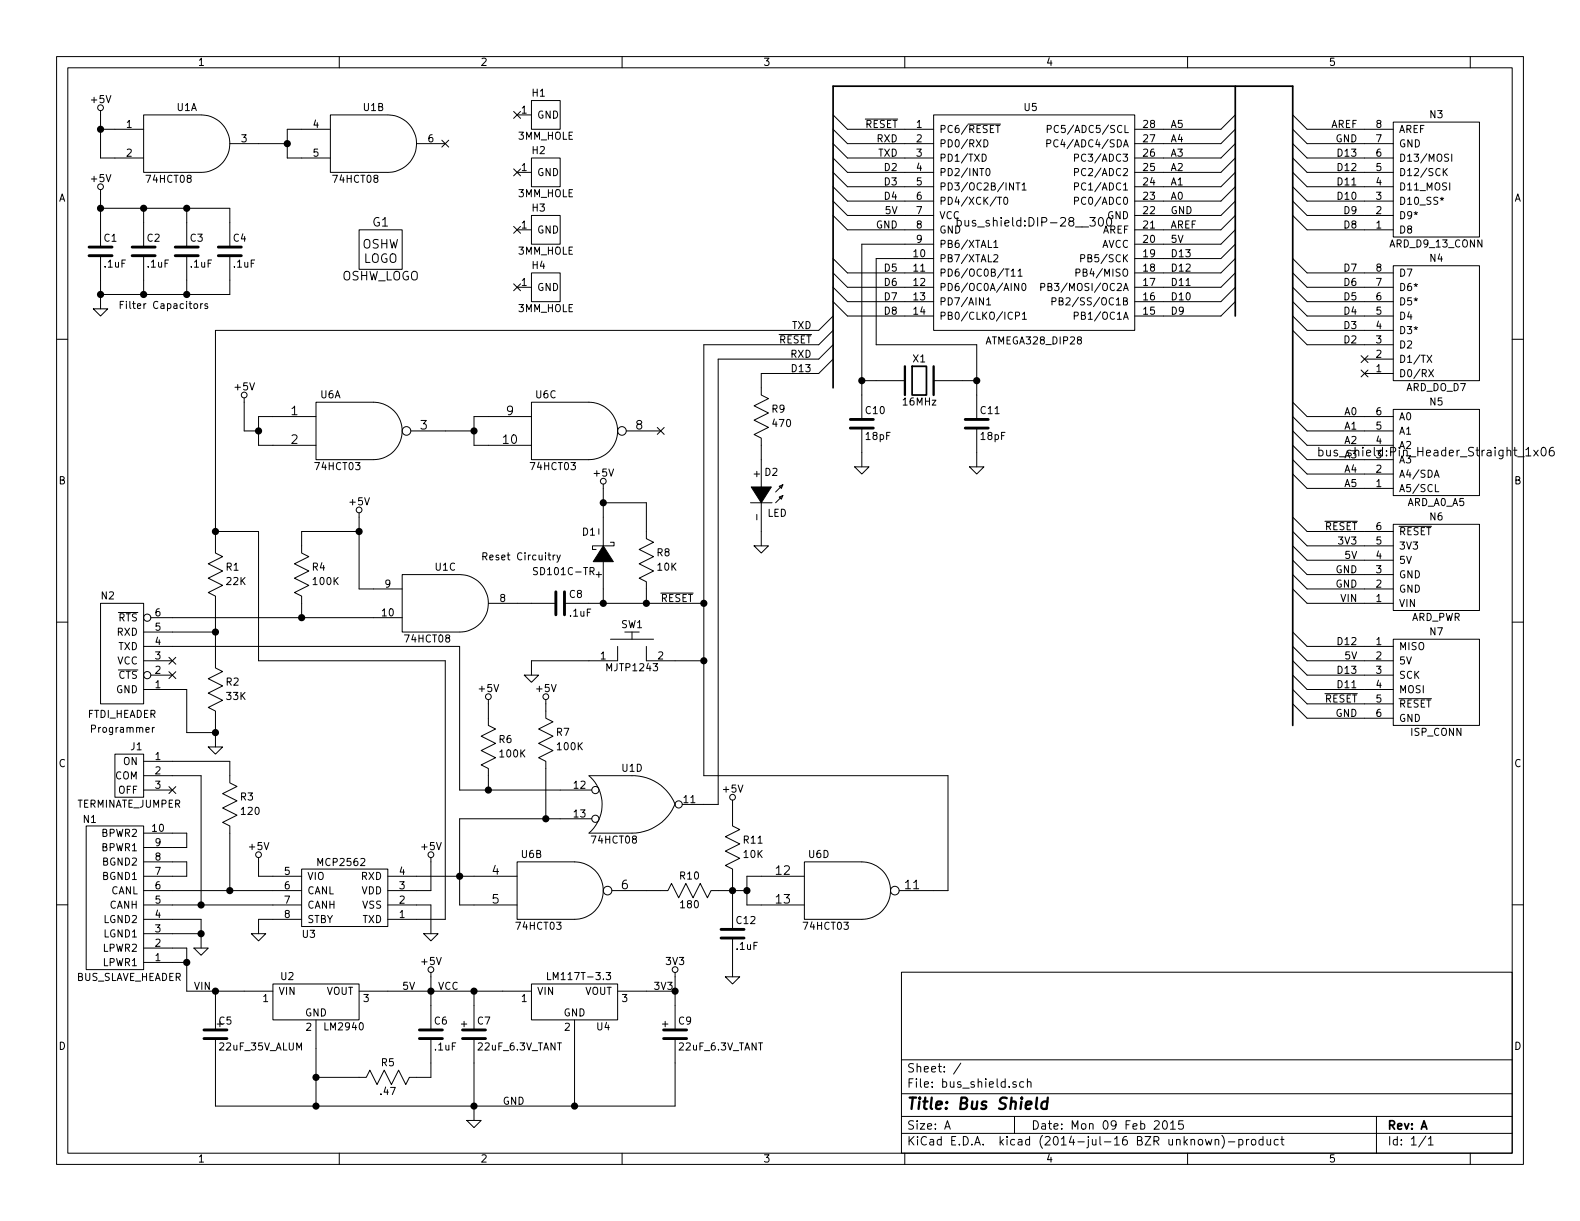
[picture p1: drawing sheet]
EESchema Schematic File Version 2
LIBS:bus_shield
LIBS:power
LIBS:device
LIBS:transistors
LIBS:conn
LIBS:linear
LIBS:regul
LIBS:74xx
LIBS:cmos4000
LIBS:adc-dac
LIBS:memory
LIBS:xilinx
LIBS:special
LIBS:microcontrollers
LIBS:dsp
LIBS:microchip
LIBS:analog_switches
LIBS:motorola
LIBS:texas
LIBS:intel
LIBS:audio
LIBS:interface
LIBS:digital-audio
LIBS:philips
LIBS:display
LIBS:cypress
LIBS:siliconi
LIBS:opto
LIBS:atmel
LIBS:contrib
LIBS:valves
LIBS:bus_shield-cache
EELAYER 25 0
EELAYER END
$Descr A 11000 8500
encoding utf-8
Sheet 1 1
Title "Bus Shield"
Date "Mon 09 Feb 2015"
Rev "A"
Comp ""
Comment1 ""
Comment2 ""
Comment3 ""
Comment4 ""
$EndDescr
$Comp
L 3MM_HOLE H1
U 1 1
P 3800 800
F 0 "H1" H 3750 950 50  0000 C CNN
F 1 "3MM_HOLE" H 3800 650 50  0000 C CNN
F 2 "bus_shield:MountingHole_3mm" H 3800 800 60  0001 C CNN
F 3 "" H 3800 800 60  0000 C CNN
	1    3800 800 
	1    0    0    -1  
$EndComp
$Comp
L OSHW_LOGO G1
U 1 1
P 2650 1750
F 0 "G1" H 2650 1950 60  0000 C CNN
F 1 "OSHW_LOGO" H 2650 1575 60  0000 C CNN
F 2 "bus_shield:OSHW_LOGO_400mil" H 2650 1750 60  0001 C CNN
F 3 "" H 2650 1750 60  0000 C CNN
	1    2650 1750
	1    0    0    -1  
$EndComp
$Comp
L ATMEGA328_DIP28 U5
U 1 1
P 7200 1550
F 0 "U5" H 7175 2350 50  0000 C CNN
F 1 "ATMEGA328_DIP28" H 7200 725 50  0000 C CNN
F 2 "bus_shield:DIP-28__300" H 7200 1550 60  0000 C CNN
F 3 "" H 7200 1550 60  0000 C CNN
	1    7200 1550
	1    0    0    -1  
$EndComp
$Comp
L BUS_SLAVE_HEADER N1
U 1 1
P 800 6250
F 0 "N1" H 625 5700 50  0000 C CNN
F 1 "BUS_SLAVE_HEADER" H 900 6800 50  0000 C CNN
F 2 "bus_shield:Pin_Header_Straight_2x05_Shrouded" H 800 6250 60  0001 C CNN
F 3 "" H 800 6250 60  0000 C CNN
	1    800  6250
	1    0    0    1   
$EndComp
$Comp
L MCP2562 U3
U 1 1
P 2400 6200
F 0 "U3" H 2150 6500 50  0000 C CNN
F 1 "MCP2562" H 2375 6000 50  0000 C CNN
F 2 "bus_shield:DIP-8__300" H 2450 6200 60  0001 C CNN
F 3 "" H 2450 6200 60  0000 C CNN
	1    2400 6200
	1    0    0    1   
$EndComp
$Comp
L SCHOTTKY_DIODE_VERT D1
U 1 1
P 4200 3850
F 0 "D1" H 4300 3700 50  0000 C CNN
F 1 "SD101C-TR" H 4475 3975 50  0000 C CNN
F 2 "bus_shield:Diode_DO-41_SOD81_Horizontal_RM10" H 4200 3850 60  0001 C CNN
F 3 "" H 4200 3850 60  0000 C CNN
	1    4200 3850
	-1   0    0    1   
$EndComp
$Comp
L TERMINATE_JUMPER J1
U 1 1
P 900 5400
F 0 "J1" H 950 5600 50  0000 C CNN
F 1 "TERMINATE_JUMPER" H 900 5200 50  0000 C CNN
F 2 "bus_shield:Pin_Header_Straight_1x03" H 900 5400 60  0001 C CNN
F 3 "" H 900 5400 60  0000 C CNN
	1    900  5400
	1    0    0    -1  
$EndComp
$Comp
L FTDI_HEADER N2
U 1 1
P 850 4750
F 0 "N2" H 750 5350 50  0000 C CNN
F 1 "FTDI_HEADER" H 850 4525 50  0000 C CNN
F 2 "bus_shield:Pin_Header_Straight_1x06" H 850 4750 60  0001 C CNN
F 3 "" H 850 4750 60  0000 C CNN
	1    850  4750
	1    0    0    -1  
$EndComp
$Comp
L 74X08 U1
U 4 2
P 4400 5600
F 0 "U1" H 4400 5850 50  0000 C CNN
F 1 "74HCT08" H 4275 5350 50  0000 C CNN
F 2 "bus_shield:DIP-14__300" H 4400 5600 60  0001 C CNN
F 3 "" H 4400 5600 60  0000 C CNN
	4    4400 5600
	1    0    0    -1  
$EndComp
$Comp
L VOLTAGE_REGULATOR U2
U 1 1
P 2200 6950
F 0 "U2" H 2000 7100 50  0000 C CNN
F 1 "LM2940" H 2250 6750 50  0000 L CNN
F 2 "bus_shield:TO-220_Neutral123_Horizontal_LargePads" H 2200 7000 60  0001 C CNN
F 3 "" H 2200 7000 60  0000 C CNN
	1    2200 6950
	1    0    0    -1  
$EndComp
$Comp
L C_VERT C5
U 1 1
P 1500 7200
F 0 "C5" H 1520 7290 50  0000 L CNN
F 1 "22uF_35V_ALUM" H 1520 7110 50  0000 L CNN
F 2 "bus_shield:Capacitor3MMDiscRM2.5" H 1538 7050 30  0001 C CNN
F 3 "" H 1500 7200 60  0000 C CNN
	1    1500 7200
	1    0    0    -1  
$EndComp
$Comp
L R_HORIZ R5
U 1 1
P 2700 7500
F 0 "R5" H 2700 7600 50  0000 C CNN
F 1 ".47" H 2700 7400 50  0000 C CNN
F 2 "bus_shield:Resistor_Horizontal_400" H 2725 7500 60  0001 C CNN
F 3 "" H 2725 7500 60  0000 C CNN
	1    2700 7500
	1    0    0    -1  
$EndComp
$Comp
L C_VERT C6
U 1 1
P 3000 7200
F 0 "C6" H 3020 7290 50  0000 L CNN
F 1 ".1uF" H 3020 7110 50  0000 L CNN
F 2 "bus_shield:Capacitor3MMDiscRM2.5" H 3038 7050 30  0001 C CNN
F 3 "" H 3000 7200 60  0000 C CNN
	1    3000 7200
	1    0    0    -1  
$EndComp
$Comp
L C_VERT C7
U 1 1
P 3300 7200
F 0 "C7" H 3320 7290 50  0000 L CNN
F 1 "22uF_6.3V_TANT" H 3320 7110 50  0000 L CNN
F 2 "bus_shield:Capacitor3MMDiscRM2.5" H 3338 7050 30  0001 C CNN
F 3 "" H 3300 7200 60  0000 C CNN
	1    3300 7200
	1    0    0    -1  
$EndComp
$Comp
L CRYSTAL X1
U 1 1
P 6400 2650
F 0 "X1" H 6400 2800 50  0000 C CNN
F 1 "16MHz" H 6400 2500 50  0000 C CNN
F 2 "bus_shield:Crystal_HC49-U_Vertical" H 6400 2650 60  0001 C CNN
F 3 "" H 6400 2650 60  0000 C CNN
	1    6400 2650
	1    0    0    -1  
$EndComp
$Comp
L C_VERT C10
U 1 1
P 6000 2950
F 0 "C10" H 6020 3040 50  0000 L CNN
F 1 "18pF" H 6020 2860 50  0000 L CNN
F 2 "bus_shield:Capacitor3MMDiscRM2.5" H 6038 2800 30  0001 C CNN
F 3 "" H 6000 2950 60  0000 C CNN
	1    6000 2950
	1    0    0    -1  
$EndComp
$Comp
L C_VERT C11
U 1 1
P 6800 2950
F 0 "C11" H 6820 3040 50  0000 L CNN
F 1 "18pF" H 6820 2860 50  0000 L CNN
F 2 "bus_shield:Capacitor3MMDiscRM2.5" H 6838 2800 30  0001 C CNN
F 3 "" H 6800 2950 60  0000 C CNN
	1    6800 2950
	1    0    0    -1  
$EndComp
$Comp
L R_VERT R1
U 1 1
P 1500 4000
F 0 "R1" H 1570 4050 50  0000 L CNN
F 1 "22K" H 1570 3950 50  0000 L CNN
F 2 "bus_shield:Resistor_Horizontal_400" H 1500 4050 60  0001 C CNN
F 3 "" H 1500 4050 60  0000 C CNN
	1    1500 4000
	1    0    0    -1  
$EndComp
$Comp
L R_VERT R4
U 1 1
P 2100 4000
F 0 "R4" H 2170 4050 50  0000 L CNN
F 1 "100K" H 2170 3950 50  0000 L CNN
F 2 "bus_shield:Resistor_Horizontal_400" H 2100 4050 60  0001 C CNN
F 3 "" H 2100 4050 60  0000 C CNN
	1    2100 4000
	1    0    0    -1  
$EndComp
NoConn ~ 1200 4600
NoConn ~ 1200 4700
$Comp
L 74X08 U1
U 3 1
P 3100 4200
F 0 "U1" H 3100 4450 50  0000 C CNN
F 1 "74HCT08" H 2975 3950 50  0000 C CNN
F 2 "bus_shield:DIP-14__300" H 3100 4200 60  0001 C CNN
F 3 "" H 3100 4200 60  0000 C CNN
	3    3100 4200
	1    0    0    -1  
$EndComp
$Comp
L C_HORIZ C8
U 1 1
P 3900 4200
F 0 "C8" H 3960 4260 50  0000 L CNN
F 1 ".1uF" H 3960 4130 50  0000 L CNN
F 2 "bus_shield:Capacitor3MMDiscRM2.5" H 3938 4050 30  0001 C CNN
F 3 "" H 3900 4200 60  0000 C CNN
	1    3900 4200
	1    0    0    -1  
$EndComp
$Comp
L R_VERT R8
U 1 1
P 4500 3900
F 0 "R8" H 4570 3950 50  0000 L CNN
F 1 "10K" H 4570 3850 50  0000 L CNN
F 2 "bus_shield:Resistor_Horizontal_400" H 4500 3950 60  0001 C CNN
F 3 "" H 4500 3950 60  0000 C CNN
	1    4500 3900
	1    0    0    -1  
$EndComp
$Comp
L 2_LEAD_PUSH_BUTTON SW1
U 1 1
P 4400 4600
F 0 "SW1" H 4400 4850 50  0000 C CNN
F 1 "MJTP1243" H 4400 4550 50  0000 C CNN
F 2 "bus_shield:Button_6.5MM" H 4400 4600 60  0001 C CNN
F 3 "" H 4400 4600 60  0000 C CNN
	1    4400 4600
	1    0    0    -1  
$EndComp
$Comp
L 3MM_HOLE H2
U 1 1
P 3800 1200
F 0 "H2" H 3750 1350 50  0000 C CNN
F 1 "3MM_HOLE" H 3800 1050 50  0000 C CNN
F 2 "bus_shield:MountingHole_3mm" H 3800 1200 60  0001 C CNN
F 3 "" H 3800 1200 60  0000 C CNN
	1    3800 1200
	1    0    0    -1  
$EndComp
$Comp
L 3MM_HOLE H3
U 1 1
P 3800 1600
F 0 "H3" H 3750 1750 50  0000 C CNN
F 1 "3MM_HOLE" H 3800 1450 50  0000 C CNN
F 2 "bus_shield:MountingHole_3mm" H 3800 1600 60  0001 C CNN
F 3 "" H 3800 1600 60  0000 C CNN
	1    3800 1600
	1    0    0    -1  
$EndComp
$Comp
L 3MM_HOLE H4
U 1 1
P 3800 2000
F 0 "H4" H 3750 2150 50  0000 C CNN
F 1 "3MM_HOLE" H 3800 1850 50  0000 C CNN
F 2 "bus_shield:MountingHole_3mm" H 3800 2000 60  0001 C CNN
F 3 "" H 3800 2000 60  0000 C CNN
	1    3800 2000
	1    0    0    -1  
$EndComp
Text Label 3050 6900 0    50   ~ 0
VCC
$Comp
L +5V #PWR01
U 1 1
P 3000 6800
F 0 "#PWR01" H 3000 6890 20  0001 C CNN
F 1 "+5V" H 3000 6905 50  0000 C CNN
F 2 "" H 3000 6800 60  0000 C CNN
F 3 "" H 3000 6800 60  0000 C CNN
	1    3000 6800
	1    0    0    -1  
$EndComp
$Comp
L GND #PWR02
U 1 1
P 3300 7800
F 0 "#PWR02" H 3300 7800 30  0001 C CNN
F 1 "GND" H 3300 7730 30  0001 C CNN
F 2 "" H 3300 7800 60  0000 C CNN
F 3 "" H 3300 7800 60  0000 C CNN
	1    3300 7800
	1    0    0    -1  
$EndComp
$Comp
L GND #PWR03
U 1 1
P 1400 6600
F 0 "#PWR03" H 1400 6600 30  0001 C CNN
F 1 "GND" H 1400 6530 30  0001 C CNN
F 2 "" H 1400 6600 60  0000 C CNN
F 3 "" H 1400 6600 60  0000 C CNN
	1    1400 6600
	1    0    0    -1  
$EndComp
$Comp
L +5V #PWR04
U 1 1
P 4200 3400
F 0 "#PWR04" H 4200 3490 20  0001 C CNN
F 1 "+5V" H 4200 3505 50  0000 C CNN
F 2 "" H 4200 3400 60  0000 C CNN
F 3 "" H 4200 3400 60  0000 C CNN
	1    4200 3400
	1    0    0    -1  
$EndComp
$Comp
L +5V #PWR05
U 1 1
P 2500 3600
F 0 "#PWR05" H 2500 3690 20  0001 C CNN
F 1 "+5V" H 2500 3705 50  0000 C CNN
F 2 "" H 2500 3600 60  0000 C CNN
F 3 "" H 2500 3600 60  0000 C CNN
	1    2500 3600
	1    0    0    -1  
$EndComp
$Comp
L GND #PWR06
U 1 1
P 3700 4700
F 0 "#PWR06" H 3700 4700 30  0001 C CNN
F 1 "GND" H 3700 4630 30  0001 C CNN
F 2 "" H 3700 4700 60  0000 C CNN
F 3 "" H 3700 4700 60  0000 C CNN
	1    3700 4700
	1    0    0    -1  
$EndComp
$Comp
L GND #PWR07
U 1 1
P 6800 3250
F 0 "#PWR07" H 6800 3250 30  0001 C CNN
F 1 "GND" H 6800 3180 30  0001 C CNN
F 2 "" H 6800 3250 60  0000 C CNN
F 3 "" H 6800 3250 60  0000 C CNN
	1    6800 3250
	1    0    0    -1  
$EndComp
$Comp
L GND #PWR08
U 1 1
P 6000 3250
F 0 "#PWR08" H 6000 3250 30  0001 C CNN
F 1 "GND" H 6000 3180 30  0001 C CNN
F 2 "" H 6000 3250 60  0000 C CNN
F 3 "" H 6000 3250 60  0000 C CNN
	1    6000 3250
	1    0    0    -1  
$EndComp
Text Label 4600 4200 0    50   ~ 0
~RESET
$Comp
L C_VERT C1
U 1 1
P 700 1750
F 0 "C1" H 720 1840 50  0000 L CNN
F 1 ".1uF" H 720 1660 50  0000 L CNN
F 2 "bus_shield:Capacitor3MMDiscRM2.5" H 738 1600 30  0001 C CNN
F 3 "" H 700 1750 60  0000 C CNN
	1    700  1750
	1    0    0    -1  
$EndComp
$Comp
L C_VERT C2
U 1 1
P 1000 1750
F 0 "C2" H 1020 1840 50  0000 L CNN
F 1 ".1uF" H 1020 1660 50  0000 L CNN
F 2 "bus_shield:Capacitor3MMDiscRM2.5" H 1038 1600 30  0001 C CNN
F 3 "" H 1000 1750 60  0000 C CNN
	1    1000 1750
	1    0    0    -1  
$EndComp
$Comp
L C_VERT C3
U 1 1
P 1300 1750
F 0 "C3" H 1320 1840 50  0000 L CNN
F 1 ".1uF" H 1320 1660 50  0000 L CNN
F 2 "bus_shield:Capacitor3MMDiscRM2.5" H 1338 1600 30  0001 C CNN
F 3 "" H 1300 1750 60  0000 C CNN
	1    1300 1750
	1    0    0    -1  
$EndComp
$Comp
L C_VERT C4
U 1 1
P 1600 1750
F 0 "C4" H 1620 1840 50  0000 L CNN
F 1 ".1uF" H 1620 1660 50  0000 L CNN
F 2 "bus_shield:Capacitor3MMDiscRM2.5" H 1638 1600 30  0001 C CNN
F 3 "" H 1600 1750 60  0000 C CNN
	1    1600 1750
	1    0    0    -1  
$EndComp
$Comp
L +5V #PWR09
U 1 1
P 700 1350
F 0 "#PWR09" H 700 1440 20  0001 C CNN
F 1 "+5V" H 700 1455 50  0000 C CNN
F 2 "" H 700 1350 60  0000 C CNN
F 3 "" H 700 1350 60  0000 C CNN
	1    700  1350
	1    0    0    -1  
$EndComp
$Comp
L GND #PWR010
U 1 1
P 700 2150
F 0 "#PWR010" H 700 2150 30  0001 C CNN
F 1 "GND" H 700 2080 30  0001 C CNN
F 2 "" H 700 2150 60  0000 C CNN
F 3 "" H 700 2150 60  0000 C CNN
	1    700  2150
	1    0    0    -1  
$EndComp
Text Notes 825  2150 0    50   ~ 0
Filter Capacitors
Text Notes 3350 3900 0    50   ~ 0
Reset Circuitry
Text Notes 625  5100 0    50   ~ 0
Programmer
Text Label 1350 6900 0    50   ~ 0
VIN
$Comp
L R_VERT R2
U 1 1
P 1500 4800
F 0 "R2" H 1570 4850 50  0000 L CNN
F 1 "33K" H 1570 4750 50  0000 L CNN
F 2 "bus_shield:Resistor_Horizontal_400" H 1500 4850 60  0001 C CNN
F 3 "" H 1500 4850 60  0000 C CNN
	1    1500 4800
	1    0    0    -1  
$EndComp
$Comp
L R_VERT R7
U 1 1
P 3800 5150
F 0 "R7" H 3870 5200 50  0000 L CNN
F 1 "100K" H 3870 5100 50  0000 L CNN
F 2 "bus_shield:Resistor_Horizontal_400" H 3800 5200 60  0001 C CNN
F 3 "" H 3800 5200 60  0000 C CNN
	1    3800 5150
	1    0    0    -1  
$EndComp
$Comp
L 74X08 U1
U 1 1
P 1300 1000
F 0 "U1" H 1300 1250 50  0000 C CNN
F 1 "74HCT08" H 1175 750 50  0000 C CNN
F 2 "bus_shield:DIP-14__300" H 1300 1000 60  0001 C CNN
F 3 "" H 1300 1000 60  0000 C CNN
	1    1300 1000
	1    0    0    -1  
$EndComp
$Comp
L 74X08 U1
U 2 1
P 2600 1000
F 0 "U1" H 2600 1250 50  0000 C CNN
F 1 "74HCT08" H 2475 750 50  0000 C CNN
F 2 "bus_shield:DIP-14__300" H 2600 1000 60  0001 C CNN
F 3 "" H 2600 1000 60  0000 C CNN
	2    2600 1000
	1    0    0    -1  
$EndComp
$Comp
L LED D2
U 1 1
P 5300 3450
F 0 "D2" H 5370 3610 50  0000 C CNN
F 1 "LED" H 5410 3325 50  0000 C CNN
F 2 "bus_shield:T1_LED" H 5300 3450 60  0001 C CNN
F 3 "" H 5300 3450 60  0000 C CNN
	1    5300 3450
	1    0    0    -1  
$EndComp
$Comp
L ISP_CONN N7
U 1 1
P 10000 4750
F 0 "N7" H 10000 5100 50  0000 C CNN
F 1 "ISP_CONN" H 10000 4400 50  0000 C CNN
F 2 "bus_shield:Pin_Header_Straight_2x03" H 10000 4750 60  0001 C CNN
F 3 "" H 10000 4750 60  0000 C CNN
	1    10000 4750
	1    0    0    -1  
$EndComp
NoConn ~ 3600 800 
NoConn ~ 3600 1200
NoConn ~ 3600 1600
NoConn ~ 3600 2000
$Comp
L GND #PWR011
U 1 1
P 5300 3800
F 0 "#PWR011" H 5300 3800 30  0001 C CNN
F 1 "GND" H 5300 3730 30  0001 C CNN
F 2 "" H 5300 3800 60  0000 C CNN
F 3 "" H 5300 3800 60  0000 C CNN
	1    5300 3800
	1    0    0    -1  
$EndComp
$Comp
L R_VERT R9
U 1 1
P 5300 2900
F 0 "R9" H 5370 2950 50  0000 L CNN
F 1 "470" H 5370 2850 50  0000 L CNN
F 2 "bus_shield:Resistor_Horizontal_400" H 5300 2950 60  0001 C CNN
F 3 "" H 5300 2950 60  0000 C CNN
	1    5300 2900
	1    0    0    -1  
$EndComp
$Comp
L ARD_D9_13_CONN N3
U 1 1
P 10000 1250
F 0 "N3" H 10000 1700 50  0000 C CNN
F 1 "ARD_D9_13_CONN" H 10000 800 50  0000 C CNN
F 2 "bus_shield:Pin_Header_Straight_1x08" H 10000 1250 60  0001 C CNN
F 3 "" H 10000 1250 60  0000 C CNN
	1    10000 1250
	1    0    0    -1  
$EndComp
$Comp
L ARD_DO_D7 N4
U 1 1
P 10000 2250
F 0 "N4" H 10000 2700 50  0000 C CNN
F 1 "ARD_DO_D7" H 10000 1800 50  0000 C CNN
F 2 "bus_shield:Pin_Header_Straight_1x08" H 10000 2250 60  0001 C CNN
F 3 "" H 10000 2250 60  0000 C CNN
	1    10000 2250
	1    0    0    -1  
$EndComp
$Comp
L ARD_A0_A5 N5
U 1 1
P 10000 3150
F 0 "N5" H 10000 3500 50  0000 C CNN
F 1 "ARD_A0_A5" H 10000 2800 50  0000 C CNN
F 2 "bus_shield:Pin_Header_Straight_1x06" H 10000 3150 60  0000 C CNN
F 3 "" H 10000 3150 60  0000 C CNN
	1    10000 3150
	1    0    0    -1  
$EndComp
$Comp
L ARD_PWR N6
U 1 1
P 10000 3950
F 0 "N6" H 10000 4300 50  0000 C CNN
F 1 "ARD_PWR" H 10000 3600 50  0000 C CNN
F 2 "bus_shield:Pin_Header_Straight_1x06" H 10000 3950 60  0001 C CNN
F 3 "" H 10000 3950 60  0000 C CNN
	1    10000 3950
	1    0    0    -1  
$EndComp
Text Label 9450 2400 2    50   ~ 0
D2
Text Label 9450 2300 2    50   ~ 0
D3
Text Label 9450 2200 2    50   ~ 0
D4
Text Label 9450 2100 2    50   ~ 0
D5
Text Label 9450 2000 2    50   ~ 0
D6
Text Label 9450 1900 2    50   ~ 0
D7
Text Label 9450 1600 2    50   ~ 0
D8
Text Label 9450 1500 2    50   ~ 0
D9
Text Label 9450 1400 2    50   ~ 0
D10
Text Label 9450 1300 2    50   ~ 0
D11
Text Label 9450 1200 2    50   ~ 0
D12
Text Label 9450 1100 2    50   ~ 0
D13
Text Label 9450 1000 2    50   ~ 0
GND
Text Label 9450 900  2    50   ~ 0
AREF
Text Label 9450 2900 2    50   ~ 0
A0
Text Label 9450 3000 2    50   ~ 0
A1
Text Label 9450 3100 2    50   ~ 0
A2
Text Label 9450 3200 2    50   ~ 0
A3
Text Label 9450 3300 2    50   ~ 0
A4
Text Label 9450 3400 2    50   ~ 0
A5
Text Label 9450 3700 2    50   ~ 0
~RESET
Text Label 9450 3800 2    50   ~ 0
3V3
Text Label 9450 3900 2    50   ~ 0
5V
Text Label 9450 4000 2    50   ~ 0
GND
Text Label 9450 4100 2    50   ~ 0
GND
Text Label 9450 4200 2    50   ~ 0
VIN
Entry Wire Line
	9000 800  9100 900 
Entry Wire Line
	9000 900  9100 1000
Entry Wire Line
	9000 1000 9100 1100
Entry Wire Line
	9000 1100 9100 1200
Entry Wire Line
	9000 1200 9100 1300
Entry Wire Line
	9000 1300 9100 1400
Entry Wire Line
	9000 1400 9100 1500
Entry Wire Line
	9000 1500 9100 1600
Entry Wire Line
	9000 1800 9100 1900
Entry Wire Line
	9000 1900 9100 2000
Entry Wire Line
	9000 2000 9100 2100
Entry Wire Line
	9000 2100 9100 2200
Entry Wire Line
	9000 2200 9100 2300
Entry Wire Line
	9000 2300 9100 2400
Entry Wire Line
	9000 2800 9100 2900
Entry Wire Line
	9000 2900 9100 3000
Entry Wire Line
	9000 3000 9100 3100
Entry Wire Line
	9000 3100 9100 3200
Entry Wire Line
	9000 3200 9100 3300
Entry Wire Line
	9000 3300 9100 3400
Entry Wire Line
	9000 3600 9100 3700
Entry Wire Line
	9000 3700 9100 3800
Entry Wire Line
	9000 3800 9100 3900
Entry Wire Line
	9000 3900 9100 4000
Entry Wire Line
	9000 4000 9100 4100
Entry Wire Line
	9000 4100 9100 4200
Text Label 9450 4500 2    50   ~ 0
D12
Text Label 9450 4600 2    50   ~ 0
5V
Text Label 9450 4700 2    50   ~ 0
D13
Text Label 9450 4800 2    50   ~ 0
D11
Text Label 9450 4900 2    50   ~ 0
~RESET
Text Label 9450 5000 2    50   ~ 0
GND
Entry Wire Line
	9000 4400 9100 4500
Entry Wire Line
	9000 4500 9100 4600
Entry Wire Line
	9000 4600 9100 4700
Entry Wire Line
	9000 4700 9100 4800
Entry Wire Line
	9000 4800 9100 4900
Entry Wire Line
	9000 4900 9100 5000
Text Label 6250 1600 2    50   ~ 0
GND
Text Label 6250 1500 2    50   ~ 0
5V
Text Label 6250 1400 2    50   ~ 0
D4
Text Label 6250 1300 2    50   ~ 0
D3
Text Label 6250 1200 2    50   ~ 0
D2
Text Label 6250 1100 2    50   ~ 0
TXD
Text Label 6250 1000 2    50   ~ 0
RXD
Text Label 6250 900  2    50   ~ 0
~RESET
Entry Wire Line
	5800 800  5900 900 
Entry Wire Line
	5800 900  5900 1000
Entry Wire Line
	5800 1000 5900 1100
Entry Wire Line
	5800 1100 5900 1200
Entry Wire Line
	5800 1200 5900 1300
Entry Wire Line
	5800 1300 5900 1400
Entry Wire Line
	5800 1400 5900 1500
Entry Wire Line
	5800 1500 5900 1600
Text Label 6250 1900 2    50   ~ 0
D5
Text Label 6250 2000 2    50   ~ 0
D6
Text Label 6250 2100 2    50   ~ 0
D7
Text Label 6250 2200 2    50   ~ 0
D8
Entry Wire Line
	5800 1800 5900 1900
Entry Wire Line
	5800 1900 5900 2000
Entry Wire Line
	5800 2000 5900 2100
Entry Wire Line
	5800 2100 5900 2200
Text Label 8150 900  0    50   ~ 0
A5
Entry Wire Line
	8500 900  8600 800 
Text Label 8150 1000 0    50   ~ 0
A4
Entry Wire Line
	8500 1000 8600 900 
Text Label 8150 1100 0    50   ~ 0
A3
Entry Wire Line
	8500 1100 8600 1000
Text Label 8150 1200 0    50   ~ 0
A2
Entry Wire Line
	8500 1200 8600 1100
Text Label 8150 1300 0    50   ~ 0
A1
Entry Wire Line
	8500 1300 8600 1200
Text Label 8150 1400 0    50   ~ 0
A0
Entry Wire Line
	8500 1400 8600 1300
Text Label 8150 1500 0    50   ~ 0
GND
Entry Wire Line
	8500 1500 8600 1400
Text Label 8150 1600 0    50   ~ 0
AREF
Entry Wire Line
	8500 1600 8600 1500
Text Label 8150 1700 0    50   ~ 0
5V
Entry Wire Line
	8500 1700 8600 1600
Text Label 8150 1800 0    50   ~ 0
D13
Entry Wire Line
	8500 1800 8600 1700
Text Label 8150 1900 0    50   ~ 0
D12
Entry Wire Line
	8500 1900 8600 1800
Text Label 8150 2000 0    50   ~ 0
D11
Entry Wire Line
	8500 2000 8600 1900
Text Label 8150 2100 0    50   ~ 0
D10
Entry Wire Line
	8500 2100 8600 2000
Text Label 8150 2200 0    50   ~ 0
D9
Entry Wire Line
	8500 2200 8600 2100
NoConn ~ 9500 2500
NoConn ~ 9500 2600
Text Notes 1500 7150 0    50   ~ 0
+
Text Notes 3200 7150 0    50   ~ 0
+
$Comp
L VOLTAGE_REGULATOR U4
U 1 1
P 4000 6950
F 0 "U4" H 4200 6750 50  0000 C CNN
F 1 "LM117T-3.3" H 3800 7100 50  0000 L CNN
F 2 "bus_shield:TO-220_Neutral123_Horizontal_LargePads" H 4000 7000 60  0001 C CNN
F 3 "" H 4000 7000 60  0000 C CNN
	1    4000 6950
	1    0    0    -1  
$EndComp
$Comp
L C_VERT C9
U 1 1
P 4700 7200
F 0 "C9" H 4720 7290 50  0000 L CNN
F 1 "22uF_6.3V_TANT" H 4720 7110 50  0000 L CNN
F 2 "bus_shield:Capacitor3MMDiscRM2.5" H 4738 7050 30  0001 C CNN
F 3 "" H 4700 7200 60  0000 C CNN
	1    4700 7200
	1    0    0    -1  
$EndComp
Text Label 4550 6900 0    50   ~ 0
3V3
$Comp
L 3V3 #PWR012
U 1 1
P 4700 6800
F 0 "#PWR012" H 4700 6890 20  0001 C CNN
F 1 "3V3" H 4700 6905 50  0000 C CNN
F 2 "" H 4700 6800 60  0000 C CNN
F 3 "" H 4700 6800 60  0000 C CNN
	1    4700 6800
	1    0    0    -1  
$EndComp
NoConn ~ 1200 5500
$Comp
L +5V #PWR013
U 1 1
P 1800 6000
F 0 "#PWR013" H 1800 6090 20  0001 C CNN
F 1 "+5V" H 1800 6105 50  0000 C CNN
F 2 "" H 1800 6000 60  0000 C CNN
F 3 "" H 1800 6000 60  0000 C CNN
	1    1800 6000
	1    0    0    -1  
$EndComp
$Comp
L GND #PWR014
U 1 1
P 1800 6500
F 0 "#PWR014" H 1800 6500 30  0001 C CNN
F 1 "GND" H 1800 6430 30  0001 C CNN
F 2 "" H 1800 6500 60  0000 C CNN
F 3 "" H 1800 6500 60  0000 C CNN
	1    1800 6500
	1    0    0    -1  
$EndComp
$Comp
L GND #PWR015
U 1 1
P 3000 6500
F 0 "#PWR015" H 3000 6500 30  0001 C CNN
F 1 "GND" H 3000 6430 30  0001 C CNN
F 2 "" H 3000 6500 60  0000 C CNN
F 3 "" H 3000 6500 60  0000 C CNN
	1    3000 6500
	1    0    0    -1  
$EndComp
$Comp
L +5V #PWR016
U 1 1
P 3000 6000
F 0 "#PWR016" H 3000 6090 20  0001 C CNN
F 1 "+5V" H 3000 6105 50  0000 C CNN
F 2 "" H 3000 6000 60  0000 C CNN
F 3 "" H 3000 6000 60  0000 C CNN
	1    3000 6000
	1    0    0    -1  
$EndComp
$Comp
L R_VERT R3
U 1 1
P 1600 5600
F 0 "R3" H 1670 5650 50  0000 L CNN
F 1 "120" H 1670 5550 50  0000 L CNN
F 2 "bus_shield:Resistor_Horizontal_400" H 1600 5650 60  0001 C CNN
F 3 "" H 1600 5650 60  0000 C CNN
	1    1600 5600
	1    0    0    -1  
$EndComp
Entry Wire Line
	5700 2300 5800 2200
Text Label 5650 2300 2    50   ~ 0
TXD
$Comp
L R_VERT R6
U 1 1
P 3400 5200
F 0 "R6" H 3470 5250 50  0000 L CNN
F 1 "100K" H 3470 5150 50  0000 L CNN
F 2 "bus_shield:Resistor_Horizontal_400" H 3400 5250 60  0001 C CNN
F 3 "" H 3400 5250 60  0000 C CNN
	1    3400 5200
	1    0    0    -1  
$EndComp
$Comp
L +5V #PWR017
U 1 1
P 3400 4900
F 0 "#PWR017" H 3400 4990 20  0001 C CNN
F 1 "+5V" H 3400 5005 50  0000 C CNN
F 2 "" H 3400 4900 60  0000 C CNN
F 3 "" H 3400 4900 60  0000 C CNN
	1    3400 4900
	1    0    0    -1  
$EndComp
Text Label 3500 7700 0    50   ~ 0
GND
$Comp
L GND #PWR018
U 1 1
P 1500 5200
F 0 "#PWR018" H 1500 5200 30  0001 C CNN
F 1 "GND" H 1500 5130 30  0001 C CNN
F 2 "" H 1500 5200 60  0000 C CNN
F 3 "" H 1500 5200 60  0000 C CNN
	1    1500 5200
	1    0    0    -1  
$EndComp
Wire Wire Line
	1500 7700 1500 7400
Connection ~ 2200 7500
Wire Wire Line
	3300 7400 3300 7800
Wire Wire Line
	2200 7500 2500 7500
Wire Wire Line
	3000 7500 3000 7400
Wire Wire Line
	2900 7500 3000 7500
Wire Wire Line
	3300 6900 3300 7000
Connection ~ 1300 6700
Connection ~ 1400 6500
Wire Wire Line
	1400 6400 1200 6400
Wire Wire Line
	1200 6500 1400 6500
Wire Wire Line
	1300 6600 1200 6600
Wire Wire Line
	1300 6600 1300 6900
Wire Wire Line
	1200 6700 1300 6700
Wire Wire Line
	6800 2400 6800 2750
Wire Wire Line
	6800 2650 6700 2650
Wire Wire Line
	6100 2650 6000 2650
Wire Wire Line
	6000 1700 6000 2750
Connection ~ 6000 2650
Connection ~ 6800 2650
Wire Wire Line
	6000 3150 6000 3250
Wire Wire Line
	6800 3150 6800 3250
Wire Wire Line
	2100 3800 2100 3700
Wire Wire Line
	1500 4200 1500 4600
Wire Wire Line
	1500 5000 1500 5200
Connection ~ 1500 5100
Wire Wire Line
	1200 4800 1300 4800
Wire Wire Line
	1300 4800 1300 5100
Wire Wire Line
	1200 4300 2600 4300
Connection ~ 2100 4300
Wire Wire Line
	2500 4100 2600 4100
Wire Wire Line
	1200 4500 3200 4500
Wire Wire Line
	1200 4400 1500 4400
Connection ~ 1500 4400
Wire Wire Line
	4200 3400 4200 3600
Wire Wire Line
	4100 4200 4900 4200
Wire Wire Line
	4200 4200 4200 4100
Wire Wire Line
	4500 4200 4500 4100
Connection ~ 4200 4200
Wire Wire Line
	4500 3500 4500 3700
Connection ~ 4200 3500
Wire Wire Line
	3600 4200 3700 4200
Connection ~ 4500 4200
Wire Wire Line
	4900 4600 4700 4600
Wire Wire Line
	4100 4600 3700 4600
Connection ~ 2200 7700
Wire Wire Line
	1400 6400 1400 6600
Wire Wire Line
	2700 6900 3500 6900
Wire Wire Line
	1500 7700 4700 7700
Wire Wire Line
	4200 3500 4500 3500
Wire Wire Line
	2500 3600 2500 4100
Connection ~ 2500 3700
Wire Wire Line
	700  1350 700  1550
Wire Wire Line
	1600 1450 1600 1550
Connection ~ 700  1450
Wire Wire Line
	1300 1450 1300 1550
Connection ~ 1300 1450
Wire Wire Line
	1000 1550 1000 1450
Connection ~ 1000 1450
Wire Wire Line
	700  1950 700  2150
Wire Wire Line
	1600 2050 1600 1950
Connection ~ 700  2050
Wire Wire Line
	1300 2050 1300 1950
Connection ~ 1300 2050
Wire Wire Line
	1000 1950 1000 2050
Connection ~ 1000 2050
Wire Wire Line
	1200 6100 1300 6100
Wire Wire Line
	1300 6100 1300 6000
Wire Wire Line
	1300 6000 1200 6000
Wire Wire Line
	1200 5900 1300 5900
Wire Wire Line
	1300 5900 1300 5800
Wire Wire Line
	1300 5800 1200 5800
Wire Wire Line
	2100 4300 2100 4200
Wire Wire Line
	1800 1000 2000 1000
Wire Wire Line
	2000 900  2000 1100
Wire Wire Line
	2000 900  2100 900 
Wire Wire Line
	2000 1100 2100 1100
Wire Wire Line
	800  900  700  900 
Wire Wire Line
	700  1100 800  1100
Wire Wire Line
	1300 5100 1500 5100
Wire Wire Line
	5300 3800 5300 3700
Wire Wire Line
	5300 2700 5300 2600
Wire Wire Line
	5300 3200 5300 3100
Wire Wire Line
	9500 900  9100 900 
Wire Wire Line
	9100 1000 9500 1000
Wire Wire Line
	9500 1100 9100 1100
Wire Wire Line
	9100 1200 9500 1200
Wire Wire Line
	9100 1300 9500 1300
Wire Wire Line
	9100 1400 9500 1400
Wire Wire Line
	9100 1500 9500 1500
Wire Wire Line
	9100 1600 9500 1600
Wire Wire Line
	9100 1900 9500 1900
Wire Wire Line
	9500 2000 9100 2000
Wire Wire Line
	9500 2100 9100 2100
Wire Wire Line
	9100 2200 9500 2200
Wire Wire Line
	9100 2300 9500 2300
Wire Wire Line
	9100 2400 9500 2400
Wire Wire Line
	9100 2900 9500 2900
Wire Wire Line
	9500 3000 9100 3000
Wire Wire Line
	9100 3100 9500 3100
Wire Wire Line
	9500 3200 9100 3200
Wire Wire Line
	9100 3300 9500 3300
Wire Wire Line
	9500 3400 9100 3400
Wire Wire Line
	9100 3700 9500 3700
Wire Wire Line
	9500 3800 9100 3800
Wire Wire Line
	9500 3900 9100 3900
Wire Wire Line
	9100 4000 9500 4000
Wire Wire Line
	9100 4100 9500 4100
Wire Wire Line
	9100 4200 9500 4200
Wire Wire Line
	9100 4500 9500 4500
Wire Wire Line
	9500 4600 9100 4600
Wire Wire Line
	9500 4700 9100 4700
Wire Wire Line
	9100 4800 9500 4800
Wire Wire Line
	9100 4900 9500 4900
Wire Wire Line
	9100 5000 9500 5000
Wire Wire Line
	6300 900  5900 900 
Wire Wire Line
	5900 1000 6300 1000
Wire Wire Line
	6300 1100 5900 1100
Wire Wire Line
	5900 1200 6300 1200
Wire Wire Line
	5900 1300 6300 1300
Wire Wire Line
	5900 1400 6300 1400
Wire Wire Line
	5900 1500 6300 1500
Wire Wire Line
	5900 1600 6300 1600
Wire Wire Line
	5900 1900 6300 1900
Wire Wire Line
	6300 2000 5900 2000
Wire Wire Line
	5900 2100 6300 2100
Wire Wire Line
	6300 2200 5900 2200
Wire Wire Line
	6300 1800 6100 1800
Wire Wire Line
	6100 1800 6100 2400
Wire Wire Line
	6100 2400 6800 2400
Wire Wire Line
	6300 1700 6000 1700
Wire Wire Line
	8100 900  8500 900 
Wire Wire Line
	8100 1000 8500 1000
Wire Wire Line
	8100 1100 8500 1100
Wire Wire Line
	8100 1200 8500 1200
Wire Wire Line
	8100 1300 8500 1300
Wire Wire Line
	8100 1400 8500 1400
Wire Wire Line
	8100 1500 8500 1500
Wire Wire Line
	8100 1600 8500 1600
Wire Wire Line
	8100 1700 8500 1700
Wire Wire Line
	8100 1800 8500 1800
Wire Wire Line
	8100 1900 8500 1900
Wire Wire Line
	8100 2000 8500 2000
Wire Wire Line
	8100 2100 8500 2100
Wire Wire Line
	8100 2200 8500 2200
Wire Bus Line
	5800 600  9000 600 
Wire Bus Line
	9000 600  9000 5050
Wire Bus Line
	8600 600  8600 2200
Wire Wire Line
	3000 6800 3000 7000
Connection ~ 3000 6900
Wire Wire Line
	1300 6900 1700 6900
Wire Wire Line
	1500 6900 1500 7000
Connection ~ 1500 6900
Connection ~ 3300 6900
Wire Wire Line
	4500 6900 4700 6900
Wire Wire Line
	4700 6800 4700 7000
Wire Wire Line
	4700 7700 4700 7400
Connection ~ 3300 7700
Wire Wire Line
	2200 7300 2200 7700
Wire Wire Line
	4000 7300 4000 7700
Connection ~ 4000 7700
Connection ~ 4700 6900
Wire Wire Line
	1200 6200 1900 6200
Wire Wire Line
	1200 6300 1900 6300
Wire Wire Line
	1900 6100 1800 6100
Wire Wire Line
	1800 6100 1800 6000
Wire Wire Line
	1900 6400 1800 6400
Wire Wire Line
	1800 6400 1800 6500
Wire Wire Line
	2900 6300 3000 6300
Wire Wire Line
	3000 6300 3000 6500
Wire Wire Line
	2900 6200 3000 6200
Wire Wire Line
	3000 6200 3000 6000
Wire Wire Line
	1200 5400 1400 5400
Wire Wire Line
	1400 5400 1400 6300
Connection ~ 1400 6300
Wire Wire Line
	1600 5800 1600 6200
Connection ~ 1600 6200
Wire Wire Line
	1200 5300 1600 5300
Wire Wire Line
	1600 5300 1600 5400
Wire Bus Line
	5800 600  5800 2700
Wire Wire Line
	5700 2300 1500 2300
Wire Wire Line
	1500 2300 1500 3800
Wire Wire Line
	3200 5700 3900 5700
Wire Wire Line
	3200 4500 3200 5500
Wire Wire Line
	3200 5500 3900 5500
Connection ~ 3800 5700
Wire Wire Line
	3400 5400 3400 5500
Connection ~ 3400 5500
Wire Wire Line
	2100 3700 2500 3700
Wire Wire Line
	3400 5000 3400 4900
Wire Wire Line
	3700 4600 3700 4700
Wire Wire Line
	4900 2400 4900 5400
Entry Wire Line
	5700 2400 5800 2300
Entry Wire Line
	5700 2500 5800 2400
Wire Wire Line
	2900 6400 3100 6400
Wire Wire Line
	3100 6400 3100 4600
Wire Wire Line
	3100 4600 1800 4600
Wire Wire Line
	1800 4600 1800 3700
Wire Wire Line
	1800 3700 1500 3700
Connection ~ 1500 3700
$Comp
L +5V #PWR019
U 1 1
P 3800 4900
F 0 "#PWR019" H 3800 4990 20  0001 C CNN
F 1 "+5V" H 3800 5005 50  0000 C CNN
F 2 "" H 3800 4900 60  0000 C CNN
F 3 "" H 3800 4900 60  0000 C CNN
	1    3800 4900
	1    0    0    -1  
$EndComp
Wire Wire Line
	3800 4950 3800 4900
Wire Wire Line
	4900 2400 5700 2400
Connection ~ 4900 4200
Wire Wire Line
	4900 5600 5000 5600
Wire Wire Line
	5000 5600 5000 2500
Wire Wire Line
	5000 2500 5700 2500
Text Label 5650 2500 2    50   ~ 0
RXD
Text Label 5650 2400 2    50   ~ 0
~RESET
Connection ~ 2000 1000
$Comp
L +5V #PWR020
U 1 1
P 700 800
F 0 "#PWR020" H 700 890 20  0001 C CNN
F 1 "+5V" H 700 905 50  0000 C CNN
F 2 "" H 700 800 60  0000 C CNN
F 3 "" H 700 800 60  0000 C CNN
	1    700  800 
	1    0    0    -1  
$EndComp
Wire Wire Line
	700  800  700  1100
Connection ~ 700  900 
NoConn ~ 3100 1000
Entry Wire Line
	5700 2600 5800 2500
Wire Wire Line
	5300 2600 5700 2600
Text Label 5650 2600 2    50   ~ 0
D13
Text Notes 4600 7150 0    50   ~ 0
+
Text Label 2800 6900 0    50   ~ 0
5V
Wire Wire Line
	700  1450 1600 1450
Wire Wire Line
	700  2050 1600 2050
$Comp
L 74xx00 U6
U 2 1
P 3900 6200
F 0 "U6" H 3700 6450 50  0000 C CNN
F 1 "74HCT03" H 3750 5950 50  0000 C CNN
F 2 "bus_shield:DIP-14__300" H 3900 6200 60  0001 C CNN
F 3 "" H 3900 6200 60  0000 C CNN
	2    3900 6200
	1    0    0    -1  
$EndComp
Wire Wire Line
	2900 6100 3300 6100
Wire Wire Line
	3200 5700 3200 6300
Wire Wire Line
	3800 5350 3800 5700
Wire Wire Line
	3200 6300 3300 6300
Connection ~ 3200 6100
$Comp
L R_HORIZ R10
U 1 1
P 4800 6200
F 0 "R10" H 4800 6300 50  0000 C CNN
F 1 "180" H 4800 6100 50  0000 C CNN
F 2 "bus_shield:Resistor_Horizontal_400" H 4825 6200 60  0001 C CNN
F 3 "" H 4825 6200 60  0000 C CNN
	1    4800 6200
	1    0    0    -1  
$EndComp
$Comp
L C_VERT C12
U 1 1
P 5100 6500
F 0 "C12" H 5120 6590 50  0000 L CNN
F 1 ".1uF" H 5120 6410 50  0000 L CNN
F 2 "bus_shield:Capacitor3MMDiscRM2.5" H 5138 6350 30  0001 C CNN
F 3 "" H 5100 6500 60  0000 C CNN
	1    5100 6500
	1    0    0    -1  
$EndComp
$Comp
L 74xx00 U6
U 4 1
P 5900 6200
F 0 "U6" H 5700 6450 50  0000 C CNN
F 1 "74HCT03" H 5750 5950 50  0000 C CNN
F 2 "bus_shield:DIP-14__300" H 5900 6200 60  0001 C CNN
F 3 "" H 5900 6200 60  0000 C CNN
	4    5900 6200
	1    0    0    -1  
$EndComp
$Comp
L R_VERT R11
U 1 1
P 5100 5900
F 0 "R11" H 5170 5950 50  0000 L CNN
F 1 "10K" H 5170 5850 50  0000 L CNN
F 2 "bus_shield:Resistor_Horizontal_400" H 5100 5950 60  0001 C CNN
F 3 "" H 5100 5950 60  0000 C CNN
	1    5100 5900
	1    0    0    -1  
$EndComp
Wire Wire Line
	5300 6100 5200 6100
Wire Wire Line
	5200 6100 5200 6300
Wire Wire Line
	5200 6300 5300 6300
Wire Wire Line
	5000 6200 5200 6200
Wire Wire Line
	5100 6100 5100 6300
Connection ~ 5200 6200
Connection ~ 5100 6200
$Comp
L +5V #PWR021
U 1 1
P 5100 5600
F 0 "#PWR021" H 5100 5690 20  0001 C CNN
F 1 "+5V" H 5100 5705 50  0000 C CNN
F 2 "" H 5100 5600 60  0000 C CNN
F 3 "" H 5100 5600 60  0000 C CNN
	1    5100 5600
	1    0    0    -1  
$EndComp
Wire Wire Line
	5100 5700 5100 5600
Wire Wire Line
	4600 6200 4500 6200
$Comp
L GND #PWR022
U 1 1
P 5100 6800
F 0 "#PWR022" H 5100 6800 30  0001 C CNN
F 1 "GND" H 5100 6730 30  0001 C CNN
F 2 "" H 5100 6800 60  0000 C CNN
F 3 "" H 5100 6800 60  0000 C CNN
	1    5100 6800
	1    0    0    -1  
$EndComp
Wire Wire Line
	5100 6800 5100 6700
Wire Wire Line
	6500 6200 6600 6200
Wire Wire Line
	6600 6200 6600 5400
$Comp
L 74xx00 U6
U 1 1
P 2500 3000
F 0 "U6" H 2300 3250 50  0000 C CNN
F 1 "74HCT03" H 2350 2750 50  0000 C CNN
F 2 "bus_shield:DIP-14__300" H 2500 3000 60  0001 C CNN
F 3 "" H 2500 3000 60  0000 C CNN
	1    2500 3000
	1    0    0    -1  
$EndComp
$Comp
L 74xx00 U6
U 3 1
P 4000 3000
F 0 "U6" H 3800 3250 50  0000 C CNN
F 1 "74HCT03" H 3850 2750 50  0000 C CNN
F 2 "bus_shield:DIP-14__300" H 4000 3000 60  0001 C CNN
F 3 "" H 4000 3000 60  0000 C CNN
	3    4000 3000
	1    0    0    -1  
$EndComp
Wire Wire Line
	3300 3100 3400 3100
Wire Wire Line
	3300 2900 3300 3100
Wire Wire Line
	3300 3000 3100 3000
Wire Wire Line
	3400 2900 3300 2900
Connection ~ 3300 3000
NoConn ~ 4600 3000
Wire Wire Line
	1900 2900 1800 2900
Wire Wire Line
	1800 2900 1800 3100
Wire Wire Line
	1800 3100 1900 3100
$Comp
L +5V #PWR023
U 1 1
P 1700 2800
F 0 "#PWR023" H 1700 2890 20  0001 C CNN
F 1 "+5V" H 1700 2905 50  0000 C CNN
F 2 "" H 1700 2800 60  0000 C CNN
F 3 "" H 1700 2800 60  0000 C CNN
	1    1700 2800
	1    0    0    -1  
$EndComp
Wire Wire Line
	1800 3000 1700 3000
Wire Wire Line
	1700 3000 1700 2800
Connection ~ 1800 3000
Wire Wire Line
	6600 5400 4900 5400
Connection ~ 4900 4600
$EndSCHEMATC
